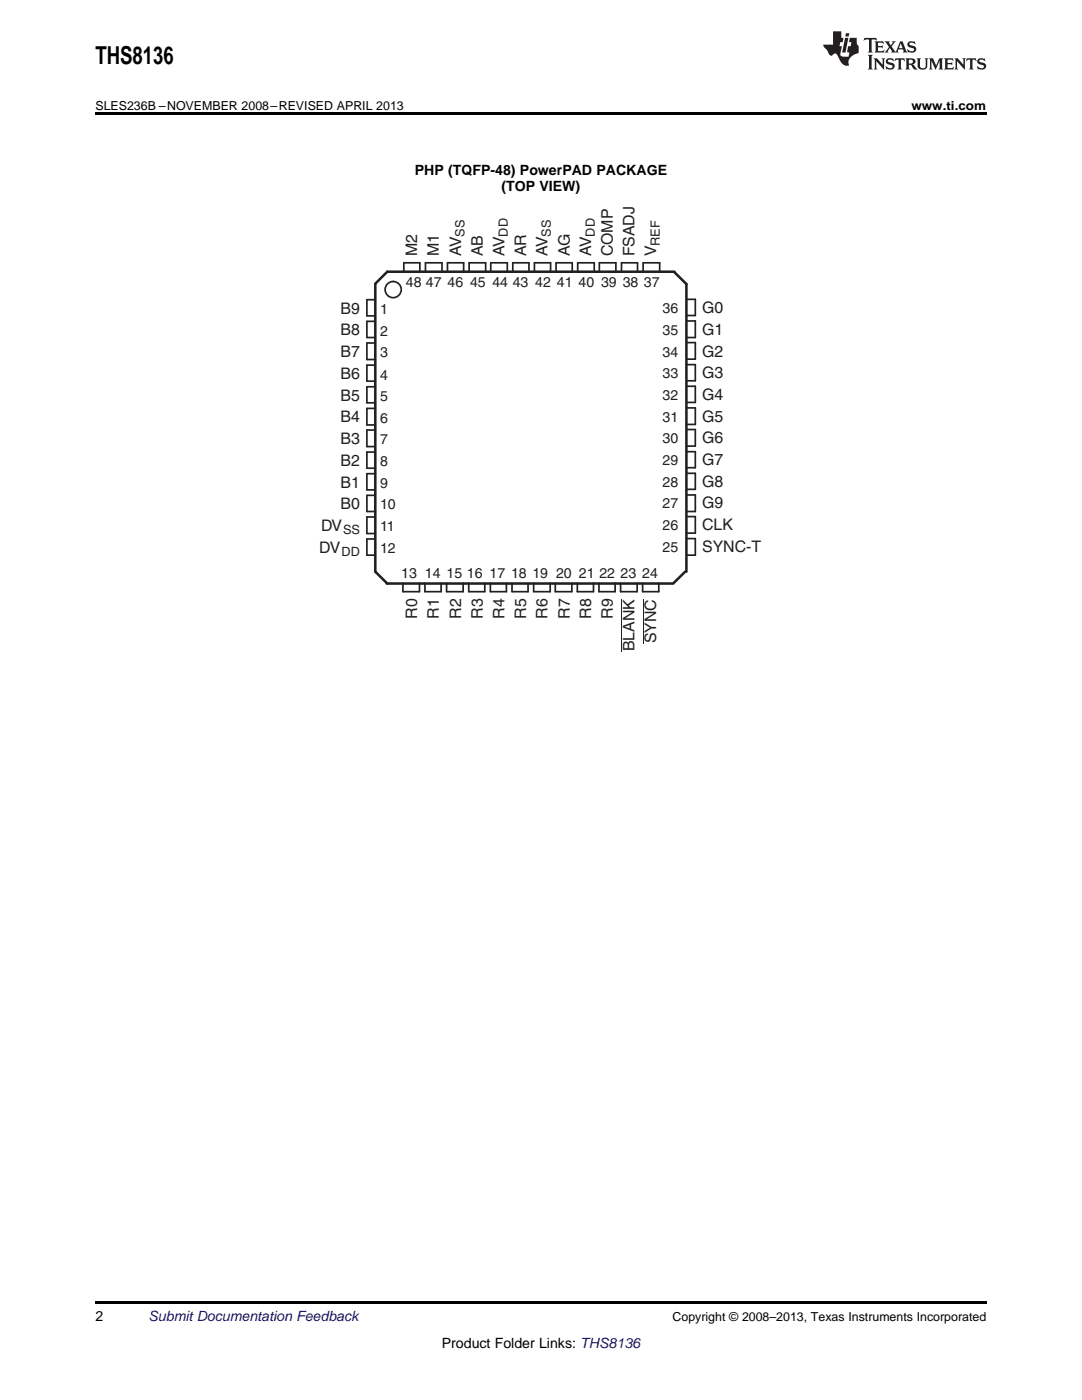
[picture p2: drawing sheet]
<svg xmlns="http://www.w3.org/2000/svg" width="216mm" height="279mm" viewBox="0 0 216 279" stroke-linecap="round" stroke-linejoin="round" font-family="sans-serif">
<path d="M19 22.5h177.8v.5h-177.8zM19 259.7h177.8v.5h-177.8z" fill="#000"/>
<path d="M74.9 56.7v57.4l2.4 2.4M134.6 54.3l2.4 2.4v57.4M134.6 54.2h-57.3l-2.4 2.4M77.2 116.5h57M136.7 114.1l-2.4 2.4" fill="none" stroke="#231f20" stroke-width=".51"/>
<g fill="none" stroke="#231f20" stroke-width=".34">
<path d="M74.9 59.8h-1.7v3.2h1.7M80.6 54.2v-1.8h3.2v1.8M84.9 54.2v-1.8h3.3v1.8M89.3 54.2v-1.8h3.2v1.8M93.6 54.2v-1.8h3.3v1.8M97.9 54.2v-1.8h3.3v1.8M102.3 54.2v-1.8h3.2v1.8M106.6 54.2v-1.8h3.3v1.8M111 54.2v-1.8h3.2v1.8M115.3 54.2v-1.8h3.3v1.8M119.6 54.2v-1.8h3.3v1.8M124 54.2v-1.8h3.2v1.8"/>
<path d="M128.3 54.2v-1.8h3.3v1.8M137 59.7h1.7v3.3h-1.7M74.9 64.1h-1.7v3.3h1.7M74.9 68.5h-1.7v3.3h1.7M74.9 72.9h-1.7v3.2h1.7M74.9 77.2h-1.7v3.2h1.7M137 64.1h1.7v3.3h-1.7M137 68.4h1.7v3.3h-1.7M137 72.8h1.7v3.2h-1.7M137 77.1h1.7v3.2h-1.7M74.9 81.5h-1.7v3.3h1.7M74.9 85.8h-1.7v3.3h1.7"/>
<path d="M74.9 90.2h-1.7v3.2h1.7M74.9 94.5h-1.7v3.3h1.7M74.9 98.9h-1.7v3.2h1.7M137 98.8h1.7v3.3h-1.7M137 81.4h1.7v3.3h-1.7M137 85.7h1.7v3.3h-1.7M137 90.1h1.7v3.2h-1.7M137 94.5h1.7v3.2h-1.7M74.9 103.2h-1.7v3.3h1.7M74.9 107.6h-1.7v3.2h1.7M80.4 116.4v1.7h3.3v-1.7M84.8 116.4v1.7h3.2v-1.7"/>
<path d="M89.1 116.4v1.7h3.3v-1.7M93.5 116.4v1.7h3.2v-1.7M97.8 116.4v1.7h3.2v-1.7M102.2 116.4v1.7h3.2v-1.7M106.5 116.4v1.7h3.3v-1.7M110.8 116.4v1.7h3.3v-1.7M115.2 116.4v1.7h3.2v-1.7M119.5 116.4v1.7h3.2v-1.7M123.8 116.4v1.7h3.3v-1.7M128.2 116.4v1.7h3.3v-1.7M137 107.5h1.7v3.3h-1.7M137 103.1h1.7v3.3h-1.7"/>
<circle cx="78.5" cy="57.8" r="1.61"/>
</g>
<path d="M124 119.6v10.4M128.3 119.6v8.8" fill="none" stroke="#231f20" stroke-width=".2"/>
<g fill="#231f20">
<path d="M172.5 7.6l-.1 .5 .4-.2h.6v.1v2.1l-.2 .4h.9l-.2-.4v-2.1l.1-.1h.5l.5 .2-.2-.5zM174.5 8.3l.2 .3v1.5l-.2 .4h1.8l.2-.6a1.04 1.04 0 0 1-1.3 .2v-.7h.6l.3 .2v-.6l-.3 .2h-.6v-.6l.8-.1 .4 .3-.2-.5zM176.5 8.3l.9 1.1-.9 1.1h.8l-.2-.2 .4-.7 .5 .7-.2 .2h1.5l-.2-.2 .2-.4h.9l.1 .4-.2 .2h1l-.3-.3-.7-1.9h-.5l-.9 2-.8-1 .9-1h-.8l.1 .3-.4 .5-.3-.6 .1-.2zM179.7 8.6l.4 1h-.7zM181.3 8.4a.63 .63 0 0 0-.2 .7 .63 .63 0 0 0 .6 .4l.6 .2 .1 .2a.75 .75 0 0 1-.7 .4 .75 .75 0 0 1-.6-.5l.1 .7 .1-.1a1.11 1.11 0 0 0 1.5-.6 1.13 1.13 0 0 0-1.2-.8l-.1-.4a1.04 1.04 0 0 1 1.2 .2l-.2-.5-.2 .1-.4-.2zM173.2 10.9l.2 .4v2.2l-.2 .4h1l-.3-.4v-2.2l.3-.4zM174.3 11.6l.3 .4v1.5l-.3 .4h.8l-.2-.4v-1.3l1.5 1.7v-1.9l.2-.4h-.7l.2 .4v.9l-1.1-1.3zM177 11.8a.62 .62 0 0 0-.2 .7 .62 .62 0 0 0 .6 .4l.6 .1 .1 .3a.76 .76 0 0 1-.7 .3 .76 .76 0 0 1-.7-.4l.2 .7 .1-.1a1.11 1.11 0 0 0 1.5-.6 1.13 1.13 0 0 0-1.2-.8l-.1-.4a1.04 1.04 0 0 1 1.2 .2l-.2-.6-.2 .1-.5-.1zM178.7 11.6l-.2 .6a.61 .61 0 0 1 .8-.3v1.6l-.2 .4h.9l-.2-.4v-1.6a.63 .63 0 0 1 .7 .3l-.1-.6zM180.6 11.6l.3 .4v1.5l-.3 .4h1l-.2-.2-.1-.8 .6 .2a.76 .76 0 0 0 1.2 .7l-1-1a.58 .58 0 0 0 .6-.5 .58 .58 0 0 0-.5-.6zM181.4 11.9h.1a.45 .45 0 0 1 .5 .1 .45 .45 0 0 1 .1 .5l-.8 .2zM182.9 11.6l.2 .2a2.17 2.17 0 0 0 .3 1.9 .99 .99 0 0 0 1.6-.6v-1.1l.2-.4h-.7l.2 .2a1.92 1.92 0 0 1-.2 1.8 .6 .6 0 0 1-.9-.5v-1.1l.2-.4zM185.4 11.6l.2 .4v1.5l-.2 .4h.7l-.2-.4v-1.4l.8 1.8 .8-1.8v1.4l-.2 .4h.9l-.2-.4v-1.5l.2-.4h-.8l-.6 1.5-.6-1.5zM188.4 11.6l.2 .4v1.5l-.2 .4h1.8l.1-.6a1.04 1.04 0 0 1-1.2 .1v-.6h.5l.4 .2v-.6l-.4 .2h-.5v-.7h.8l.3 .3-.1-.6zM190.5 11.6l.2 .4v1.5l-.2 .4h.7l-.2-.4v-1.3l1.5 1.7v-1.9l.2-.4h-.7l.2 .4v.9l-1.1-1.3zM192.9 11.6l-.1 .6a.61 .61 0 0 1 .7-.3l.1 1.6-.3 .4h1l-.3-.4 .1-1.6a.63 .63 0 0 1 .7 .3l-.1-.6zM195.2 11.8a.62 .62 0 0 0-.2 .7 .62 .62 0 0 0 .6 .4l.6 .1 .1 .3a.76 .76 0 0 1-.7 .3 .76 .76 0 0 1-.6-.4l.1 .7 .1-.1a1.11 1.11 0 0 0 1.6-.6 1.13 1.13 0 0 0-1.3-.8l-.1-.4a1.04 1.04 0 0 1 1.2 .2l-.1-.6-.2 .1-.5-.1z"/>
<path d="M166.2 6.3v2.6h-1.9v.4l.8 .9a.91 .91 0 0 0 1 .8 .56 .56 0 0 1 .5-.3 .56 .56 0 0 1 .5 .3l.4 .8a1.53 1.53 0 0 0 1.9 1.2 1.54 1.54 0 0 1 1-2.1l.9-.3v-1.4a1.52 1.52 0 0 1-.4-1.6h-1.3l-.2 .8h.5l-.2 .8h-.5l-.1 1v.2l.4 .1-.2 .8a1.93 1.93 0 0 1-1.6-.3l.3-1.8h-.5l.2-.8h.4l.2-.8h-.4v-1.3zM168.6 7.6l-.6 2.9h.7l.6-2.9zM168.8 6.6l-.1 .7h.6l.2-.7z"/>
</g>
<text font-size="4.9" x="19" y="12.8">THS8136</text>
<g font-size="3.2" fill="#231f20">
<text x="83.3" y="51.2" transform="rotate(-90 83.3 51.2)">M2</text>
<text x="87.6" y="51.2" transform="rotate(-90 87.6 51.2)">M1</text>
<text x="92" y="51.2" transform="rotate(-90 92 51.2)">AV</text>
<text x="96.3" y="51.2" transform="rotate(-90 96.3 51.2)">AB</text>
<text x="100.6" y="51.2" transform="rotate(-90 100.6 51.2)">AV</text>
<text x="105" y="51.2" transform="rotate(-90 105 51.2)">AR</text>
<text x="109.3" y="51.2" transform="rotate(-90 109.3 51.2)">AV</text>
<text x="113.7" y="51.2" transform="rotate(-90 113.7 51.2)">AG</text>
<text x="118" y="51.2" transform="rotate(-90 118 51.2)">AV</text>
<text x="122.3" y="51.2" transform="rotate(-90 122.3 51.2)">COMP</text>
<text x="126.6" y="51.2" transform="rotate(-90 126.6 51.2)">FSADJ</text>
<text x="130.9" y="51.2" transform="rotate(-90 130.9 51.2)">V</text>
<text x="68" y="62.6">B9</text>
<text x="140.1" y="62.5">G0</text>
<text x="68" y="66.9">B8</text>
<text x="68" y="71.3">B7</text>
<text x="140.1" y="66.8">G1</text>
<text x="140.1" y="71.2">G2</text>
<text x="68" y="75.7">B6</text>
<text x="140.1" y="75.5">G3</text>
<text x="68" y="80">B5</text>
<text x="140.1" y="79.8">G4</text>
<text x="68" y="84.3">B4</text>
<text x="68" y="88.6">B3</text>
<text x="140.1" y="84.1">G5</text>
<text x="140.1" y="88.4">G6</text>
<text x="68" y="93">B2</text>
<text x="140.1" y="92.8">G7</text>
<text x="68" y="97.3">B1</text>
<text x="68" y="101.6">B0</text>
<text x="140.1" y="97.2">G8</text>
<text x="140.1" y="101.5">G9</text>
<text x="64.1" y="106">DV</text>
<text x="140.1" y="105.8">CLK</text>
<text x="63.7" y="110.3">DV</text>
<text x="140.1" y="110.1">SYNC-T</text>
<text x="83.3" y="123.5" transform="rotate(-90 83.3 123.5)">R0</text>
<text x="87.6" y="123.5" transform="rotate(-90 87.6 123.5)">R1</text>
<text x="92" y="123.5" transform="rotate(-90 92 123.5)">R2</text>
<text x="96.3" y="123.5" transform="rotate(-90 96.3 123.5)">R3</text>
<text x="100.6" y="123.5" transform="rotate(-90 100.6 123.5)">R4</text>
<text x="105" y="123.5" transform="rotate(-90 105 123.5)">R5</text>
<text x="109.3" y="123.5" transform="rotate(-90 109.3 123.5)">R6</text>
<text x="113.7" y="123.5" transform="rotate(-90 113.7 123.5)">R7</text>
<text x="118" y="123.5" transform="rotate(-90 118 123.5)">R8</text>
<text x="122.3" y="123.5" transform="rotate(-90 122.3 123.5)">R9</text>
<text x="126.6" y="130" transform="rotate(-90 126.6 130)">BLANK</text>
<text x="130.9" y="128.4" transform="rotate(-90 130.9 128.4)">SYNC</text>
</g>
<g font-size="2.8">
<text x="82.8" y="34.9">PHP (TQFP-48) PowerPAD PACKAGE</text>
<text x="100" y="38.1">(TOP VIEW)</text>
<text x="19" y="263.6">2</text>
<text x="88.2" y="269">Product Folder Links: THS8136</text>
</g>
<g font-size="2.8" fill="#231f20">
<text x="81" y="57.2">48</text>
<text x="85" y="57.2">47</text>
<text x="89.3" y="57.2">46</text>
<text x="93.8" y="57.2">45</text>
<text x="98.3" y="57.2">44</text>
<text x="102.3" y="57.2">43</text>
<text x="106.8" y="57.2">42</text>
<text x="111.1" y="57.2">41</text>
<text x="115.5" y="57.2">40</text>
<text x="119.9" y="57.2">39</text>
<text x="124.3" y="57.2">38</text>
<text x="128.5" y="57.2">37</text>
<text x="75.8" y="62.7">1</text>
<text x="132.2" y="62.5">36</text>
<text x="75.8" y="67">2</text>
<text x="75.8" y="71.3">3</text>
<text x="132.2" y="66.8">35</text>
<text x="132.2" y="71.2">34</text>
<text x="75.8" y="75.7">4</text>
<text x="132.2" y="75.5">33</text>
<text x="75.8" y="80.1">5</text>
<text x="132.2" y="79.8">32</text>
<text x="75.8" y="84.4">6</text>
<text x="75.8" y="88.7">7</text>
<text x="132.2" y="84.1">31</text>
<text x="132.2" y="88.4">30</text>
<text x="75.8" y="93">8</text>
<text x="132.2" y="92.8">29</text>
<text x="75.8" y="97.3">9</text>
<text x="75.8" y="101.6">10</text>
<text x="132.2" y="97.2">28</text>
<text x="132.2" y="101.5">27</text>
<text x="75.8" y="106">11</text>
<text x="132.2" y="105.8">26</text>
<text x="75.8" y="110.4">12</text>
<text x="132.2" y="110.1">25</text>
<text x="80.1" y="115.4">13</text>
<text x="84.8" y="115.4">14 15</text>
<text x="93.2" y="115.4">16</text>
<text x="97.7" y="115.4">17 18 19 20</text>
<text x="115.5" y="115.4">21</text>
<text x="119.6" y="115.4">22</text>
<text x="123.8" y="115.4">23</text>
<text x="128.2" y="115.4">24</text>
</g>
<text font-size="2.8" fill="#0000c8" x="29.6" y="263.6">Submit Documentation Feedback</text>
<g font-size="2.5">
<text x="19" y="21.9">SLES236B –NOVEMBER 2008–REVISED APRIL 2013</text>
<text x="181.9" y="21.9">www.ti.com</text>
<text x="134.2" y="263.6">Copyright © 2008–2013, Texas Instruments Incorporated</text>
</g>
<g font-size="2.5" fill="#231f20">
<text x="92.7" y="47.2" transform="rotate(-90 92.7 47.2)">SS</text>
<text x="101.3" y="47.2" transform="rotate(-90 101.3 47.2)">DD</text>
<text x="109.9" y="47.2" transform="rotate(-90 109.9 47.2)">SS</text>
<text x="118.7" y="47.2" transform="rotate(-90 118.7 47.2)">DD</text>
<text x="131.6" y="49.1" transform="rotate(-90 131.6 49.1)">REF</text>
<text x="68.5" y="106.7">SS</text>
<text x="68.1" y="111">DD</text>
</g>
</svg>
